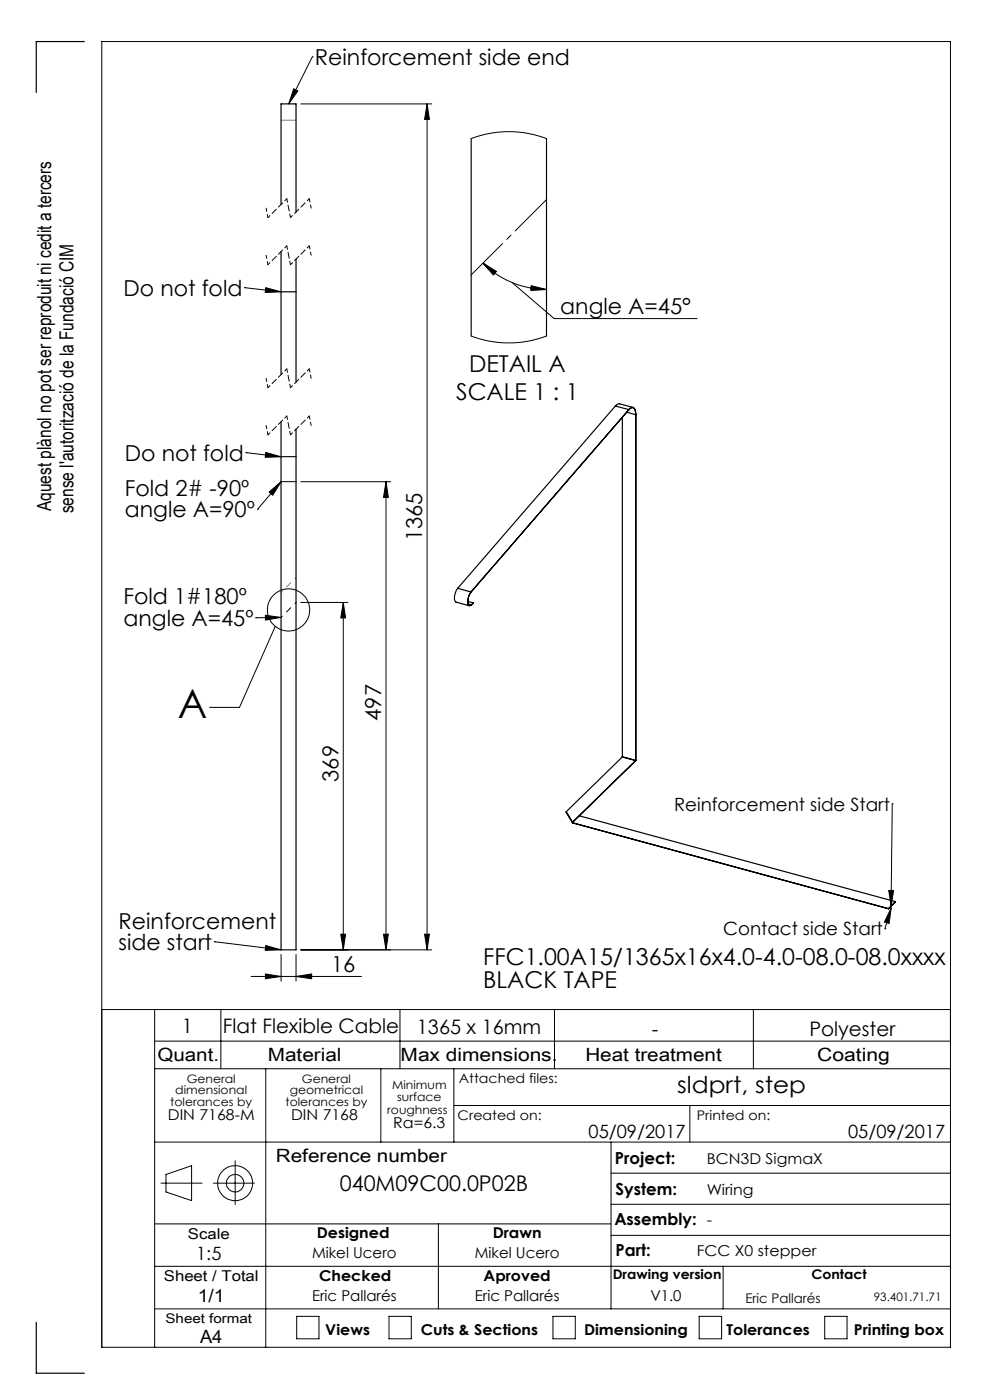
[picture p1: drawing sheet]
<svg xmlns="http://www.w3.org/2000/svg" width="210mm" height="297mm" viewBox="0 0 210 297" stroke-linecap="round" stroke-linejoin="round" font-family="sans-serif">
<g fill="none" stroke="#000" stroke-width=".21">
<path d="M21.6 8.8h180v277h-180zM62.3 18.8l.9 .5-2 2.7zM66.3 12.1h.1M66.3 12.1l-5.1 9.9M63.8 22h27.8M90.6 22l.5 3.3h-1zM90.6 22v179.5M99.9 29.4l3.1-.9 3.9-.6h2l2.5 .3 2.2 .4 2.3 .8M102.4 55.8l2.9 1.8-.6 .7zM102.4 55.8a19.2 19.2 0 0 0 13.5 5.6M108.6 59.9l8.9 7.7h30.4M51.9 61h.1"/>
<path d="M51.9 61l7.7 .9M56.4 61l3.2 .9-3.3 .2zM99.9 71.3l3.4 1 3.6 .4h2.1l2.2-.2 2.7-.5 2-.7M112.7 60.6l3.2 .8-3.3 .2zM52.2 96h.1M52.2 96l7.4 .9M56.4 96l3.2 .9-3.3 .1zM54.6 108h.1M57.1 104.4l2.5-2.2-1.7 2.9zM59.6 102.2l-5 5.8M63.8 102.2h19.1M81.9 102.2l.5 3.3h-1z"/>
<path d="M81.9 102.2v99.3M54.3 131.1h.1M56.3 130.5l3.3 .5-3.3 .5zM58.4 132.9l-7.6 17.2h-6.4M59.6 131l-5.3 .1M63.8 127.8h10M72.8 127.8l.5 3.3h-1zM72.8 127.8v73.7M189.3 170.5h.1M189.3 170.5l-.3 21.7M45.5 199.8h.1M45.5 199.8l14.1 1.7"/>
<path d="M72.3 198.2h1l-.5 3.3zM81.4 198.2h1l-.5 3.3zM90.1 198.2h1l-.5 3.3zM187.7 197h.1M188.5 188.9h1l-.5 3.3zM189.1 192.6l-.5 3.3-1-.3zM189.1 192.6l-1.4 4.4M21.6 214.2h180M32.8 214.2v71.6M46.8 214.2v12.5M53.3 207.1h23.4M56.3 206.6l3.3 .5-3.3 .5z"/>
<path d="M56.4 200.6l3.2 .9-3.3 .1zM59.6 202.5v5.6M62.8 207.1l3.3-.5v1zM62.8 202.5v5.6M84.8 214.2v12.5M91.6 201.5h-27.8M117.6 214.2v12.5M159.8 214.2v12.5M32.8 220.9h168.8M32.8 226.7h168.8M56.4 226.7v59.1M80.8 226.7v15.6"/>
<path d="M96.3 226.7v15.6M96.3 234.5h105.3M146.3 234.5v7.8M32.8 259.6h96.8M32.8 242.3h168.8M34.1 251h8.8M35.2 249.2l5.4-1.9v7.4l-5.4-1.8zM45.3 251h8.7M49.9 246.2v9.3M93 259.6v18.1M129.6 242.3v35.4M129.6 255.5h72"/>
<path d="M129.6 248.9h72M32.8 268.6h168.8M62.9 279.3h4.8v4.7h-4.8zM82.5 279.3h4.7v4.7h-4.7zM117.3 279.3h4.7v4.7h-4.7zM129.6 262.1h72M148.3 279.3h4.8v4.7h-4.8zM153.4 268.6v9.1M174.9 279.3h4.8v4.7h-4.8zM201.6 277.7h-168.8"/>
<circle cx="61.2" cy="129.4" r="4.5"/>
<circle cx="49.9" cy="251" r="1.87"/>
<circle cx="49.9" cy="251" r="3.7"/>
</g>
<path d="M56.8 56.2l-.4-2M56.8 46.2l-.4-2M66 54.2l-.4-2M66 44.2l-.4-2M56.8 92.3l-.4-2M56.8 82.3l-.4-2M66 90.3l-.4-2M66 80.3l-.4-2" fill="none" stroke="#000" stroke-width=".21" stroke-dasharray="1.3 .6" stroke-dashoffset=".6"/>
<path d="M60.8 52.2l-4 4M60.8 42.2l-4 4M65.6 52.2l-4 4M65.6 42.2l-4 4M60.8 78.3l-4 4M65.6 78.3l-4 4M60.8 88.3l-4 4M65.6 88.3l-4 4" fill="none" stroke="#000" stroke-width=".21" stroke-dasharray="1.3 .6" stroke-dashoffset=".7"/>
<path d="M61.6 56.2l-.8-4M61.6 46.2l-.8-4M61.6 92.3l-.8-4M61.6 82.3l-.8-4" fill="none" stroke="#000" stroke-width=".21" stroke-dasharray="1.3 .6" stroke-dashoffset=".5"/>
<path d="M62.8 25.5h-3.2M62.8 61.9h-3.2M62.8 96.9h-3.2" fill="none" stroke="#808080" stroke-width=".21" stroke-dasharray="15.2 1.3 1.3 1.3"/>
<path d="M62.8 122.5l-3.2 3.2" fill="none" stroke="#808080" stroke-width=".21" stroke-dasharray="15.2 1.3 1.3 1.3" stroke-dashoffset="14.9"/>
<path d="M99.9 58.3l16-16" fill="none" stroke="#000" stroke-width=".21" stroke-dasharray="15.2 1.3 1.3 1.3" stroke-dashoffset="5.8"/>
<g fill="none" stroke="#000" stroke-width=".25">
<path d="M17.9 8.8h-10.2v10.8M99.9 29.4v41.9M115.9 29.4v41.9M59.6 43.4v-21.4h3.2v23M59.6 53.4v26.1M62.8 55v26.1M59.6 89.5v112h3.2v-110.5M130.5 86.1l.5-.3 .4-.1 2.9 .7M130.5 86.1l-33.4 38.7M130.5 86.1l2.9 .8M132 88.5v72M133.4 86.9a.73 .73 0 0 1 .8-.5 .73 .73 0 0 1 .6 .8v74.2"/>
<path d="M133.4 87a.71 .71 0 0 1 .8-.5 .71 .71 0 0 1 .6 .7l.1 .8-2-.5M133.4 86.9l-33.5 38.7M133.4 86.9v.1M133.4 87l-33.5 38.6M97.1 124.8a2.5 2.5 0 0 0-.4 2.9l2.9 .8M97.1 124.8l2.8 .8M99.2 127.6l1.2 .3M99.3 128.2l.6 .1M99.9 125.6a2.97 2.97 0 0 0-.4 2.9l.4-.1M99.9 125.6a2.92 2.92 0 0 0-.5 2.7l.2 .1 .3-.1M99.9 125.6h.1M99.9 128.3v.1"/>
<path d="M100.4 127.9l-.5 .5M100.4 127.9h.1M120.1 172.2l1.3 2.4M120.1 172.2l1.4 2.2M121.5 174.4v.2M121.5 174.5v.1M121.5 174.4h.1M121.5 174.6l67 18.2M121.5 174.6h.1M122.9 173.1l67 18.2M132 160.5v.1M132 160.5l2.8 .9"/>
<path d="M132 160.6l-11.9 11.6M132 160.6l2.8 .8M134.8 161.4l-13.3 13M134.9 161.3l-.1 .1M188.5 192.8h.1M189.9 191.3l-1.4 1.5M7.7 280.5v10.8h10.2"/>
</g>
<path d="M59.6 61.9h3.2M59.6 96.9h3.2M59.6 102.2h3.2" fill="none" stroke="#000" stroke-width=".21" stroke-dasharray="15.2 1.3 1.3 1.3"/>
<path d="M59.6 131l3.2-3.2" fill="none" stroke="#000" stroke-width=".21" stroke-dasharray="15.2 1.3 1.3 1.3" stroke-dashoffset="14.9"/>
<g fill="#000">
<path d="M102.4 55.8l2.9 1.8-.6 .7zM112.7 60.6l3.2 .8-3.3 .2z"/>
<path d="M56.3 130.5l3.3 .5-3.3 .5zM57.1 104.4l2.5-2.2-1.7 2.9zM56.4 61l3.2 .9-3.3 .2zM56.4 96l3.2 .9-3.3 .1zM56.4 200.6l3.2 .9-3.3 .1zM62.3 18.8l.9 .5-2 2.7z"/>
<path d="M72.8 127.8l.5 3.3h-1zM72.3 198.2h1l-.5 3.3zM81.9 102.2l.5 3.3h-1zM81.4 198.2h1l-.5 3.3z"/>
<path d="M188.5 188.9h1l-.5 3.3zM189.1 192.6l-.5 3.3-1-.3z"/>
<path d="M56.3 206.6l3.3 .5-3.3 .5zM62.8 207.1l3.3-.5v1z"/>
<path d="M90.1 198.2h1l-.5 3.3zM90.6 22l.5 3.3h-1z"/>
</g>
<text font-size="8.5" x="37.7" y="152.4">A</text>
<g font-size="4.9">
<text x="99.5" y="78.8">DETAIL A</text>
<text x="96.8" y="84.8">SCALE 1 : 1</text>
<text x="102.5" y="204.7">FFC1.00A15/1365x16x4.0-4.0-08.0-08.0xxxx</text>
<text x="102.5" y="209.6">BLACK TAPE</text>
<text x="143.7" y="231.9">sldprt, step</text>
</g>
<g font-size="4.7">
<text x="66.8" y="13.8">Reinforcement side end</text>
<text x="26.2" y="62.8">Do not fold</text>
<text x="118.8" y="66.5">angle A=45°</text>
<text x="26.5" y="97.7">Do not fold</text>
<text x="26.5" y="105.2">Fold 2# -90º</text>
<text x="26.5" y="109.7">angle A=90º</text>
<text x="89.6" y="114.9" transform="rotate(-90 89.6 114.9)">1365</text>
<text x="26.2" y="128.2">Fold 1#180º</text>
<text x="26.2" y="132.7">angle A=45º</text>
<text x="80.9" y="152.9" transform="rotate(-90 80.9 152.9)">497</text>
<text x="71.8" y="165.8" transform="rotate(-90 71.8 165.8)">369</text>
<text x="25.2" y="197">Reinforcement</text>
<text x="25.2" y="201.5">side start</text>
<text x="70.2" y="206.1">16</text>
</g>
<text font-size="4.6" x="72.1" y="252.7">040M09C00.0P02B</text>
<g font-size="4.2">
<text x="38.6" y="219.1">1</text>
<text x="47.3" y="219.2">Flat Flexible Cable</text>
<text x="88.4" y="219.5">1365 x 16mm</text>
<text x="138.3" y="219.7">-</text>
<text x="171.7" y="219.7">Polyester</text>
</g>
<g font-size="4.1">
<text x="10.9" y="108.4" transform="rotate(-90 10.9 108.4)">Aquest plànol no pot ser reproduit ni cedit a tercers</text>
<text x="15.6" y="108.9" transform="rotate(-90 15.6 108.9)">sense l'autorització de la Fundació CIM</text>
</g>
<g font-size="3.9">
<text x="143" y="172">Reinforcement side Start</text>
<text x="153.4" y="198.4">Contact side Start</text>
<text x="33.4" y="225.1">Quant.</text>
<text x="56.8" y="225.1">Material</text>
<text x="85" y="225.1">Max dimensions.</text>
<text x="124.2" y="225.1">Heat treatment</text>
<text x="173.4" y="225.1">Coating</text>
<text x="124.8" y="241.3">05/09/2017</text>
<text x="179.9" y="241.3">05/09/2017</text>
<text x="58.5" y="246.6">Reference number</text>
<text x="41.6" y="267.3">1:5</text>
<text x="41.9" y="276.1">1/1</text>
<text x="42.4" y="284.9">A4</text>
</g>
<g font-size="3.5">
<text x="130.5" y="246.9">Project:</text>
<text x="130.6" y="253.5">System:</text>
<text x="130.3" y="259.8">Assembly: -</text>
<text x="130.6" y="266.4">Part:</text>
</g>
<g font-size="3.2">
<text x="35.6" y="237.6">DIN 7168-M</text>
<text x="61.7" y="237.6">DIN 7168</text>
<text x="83.4" y="239.3">Ra=6.3</text>
<text x="149.9" y="246.9">BCN3D SigmaX</text>
<text x="149.9" y="253.5">Wiring</text>
<text x="39.9" y="262.9">Scale</text>
<text x="67.2" y="262.5">Designed</text>
<text x="104.5" y="262.5">Drawn</text>
<text x="66.2" y="266.9">Mikel Ucero</text>
<text x="100.7" y="266.9">Mikel Ucero</text>
<text x="147.8" y="266.4">FCC X0 stepper</text>
<text x="34.8" y="271.7">Sheet / Total</text>
<text x="67.7" y="271.7">Checked</text>
<text x="102.6" y="271.7">Aproved</text>
<text x="66.2" y="276.1">Eric Pallarés</text>
<text x="100.7" y="276.1">Eric Pallarés</text>
<text x="138" y="276.1">V1.0</text>
<text x="69" y="283.1">Views</text>
<text x="89.3" y="283.1">Cuts &amp; Sections</text>
<text x="123.9" y="283.1">Dimensioning</text>
<text x="154.1" y="283.2">Tolerances</text>
<text x="181.1" y="283.2">Printing box</text>
</g>
<g font-size="2.8">
<text x="97.3" y="229.7">Attached files:</text>
<text x="97.1" y="237.7">Created on:</text>
<text x="147.8" y="237.7">Printed on:</text>
<text x="130" y="271.4">Drawing version</text>
<text x="172.1" y="271.4">Contact</text>
<text x="35.1" y="280.7">Sheet format</text>
<text x="158.1" y="276.4">Eric Pallarés</text>
</g>
<g font-size="2.5">
<text x="37.2" y="232.1">dimensional</text>
<text x="39.6" y="229.7">General</text>
<text x="61.5" y="232.1">geometrical</text>
<text x="64" y="229.7">General</text>
<text x="83.2" y="231">Minimum</text>
<text x="84.2" y="233.5">surface</text>
<text x="36.1" y="234.6">tolerances by</text>
<text x="60.6" y="234.6">tolerances by</text>
<text x="82.1" y="236.2">roughness</text>
<text x="185.4" y="276.1">93.401.71.71</text>
</g>
</svg>
